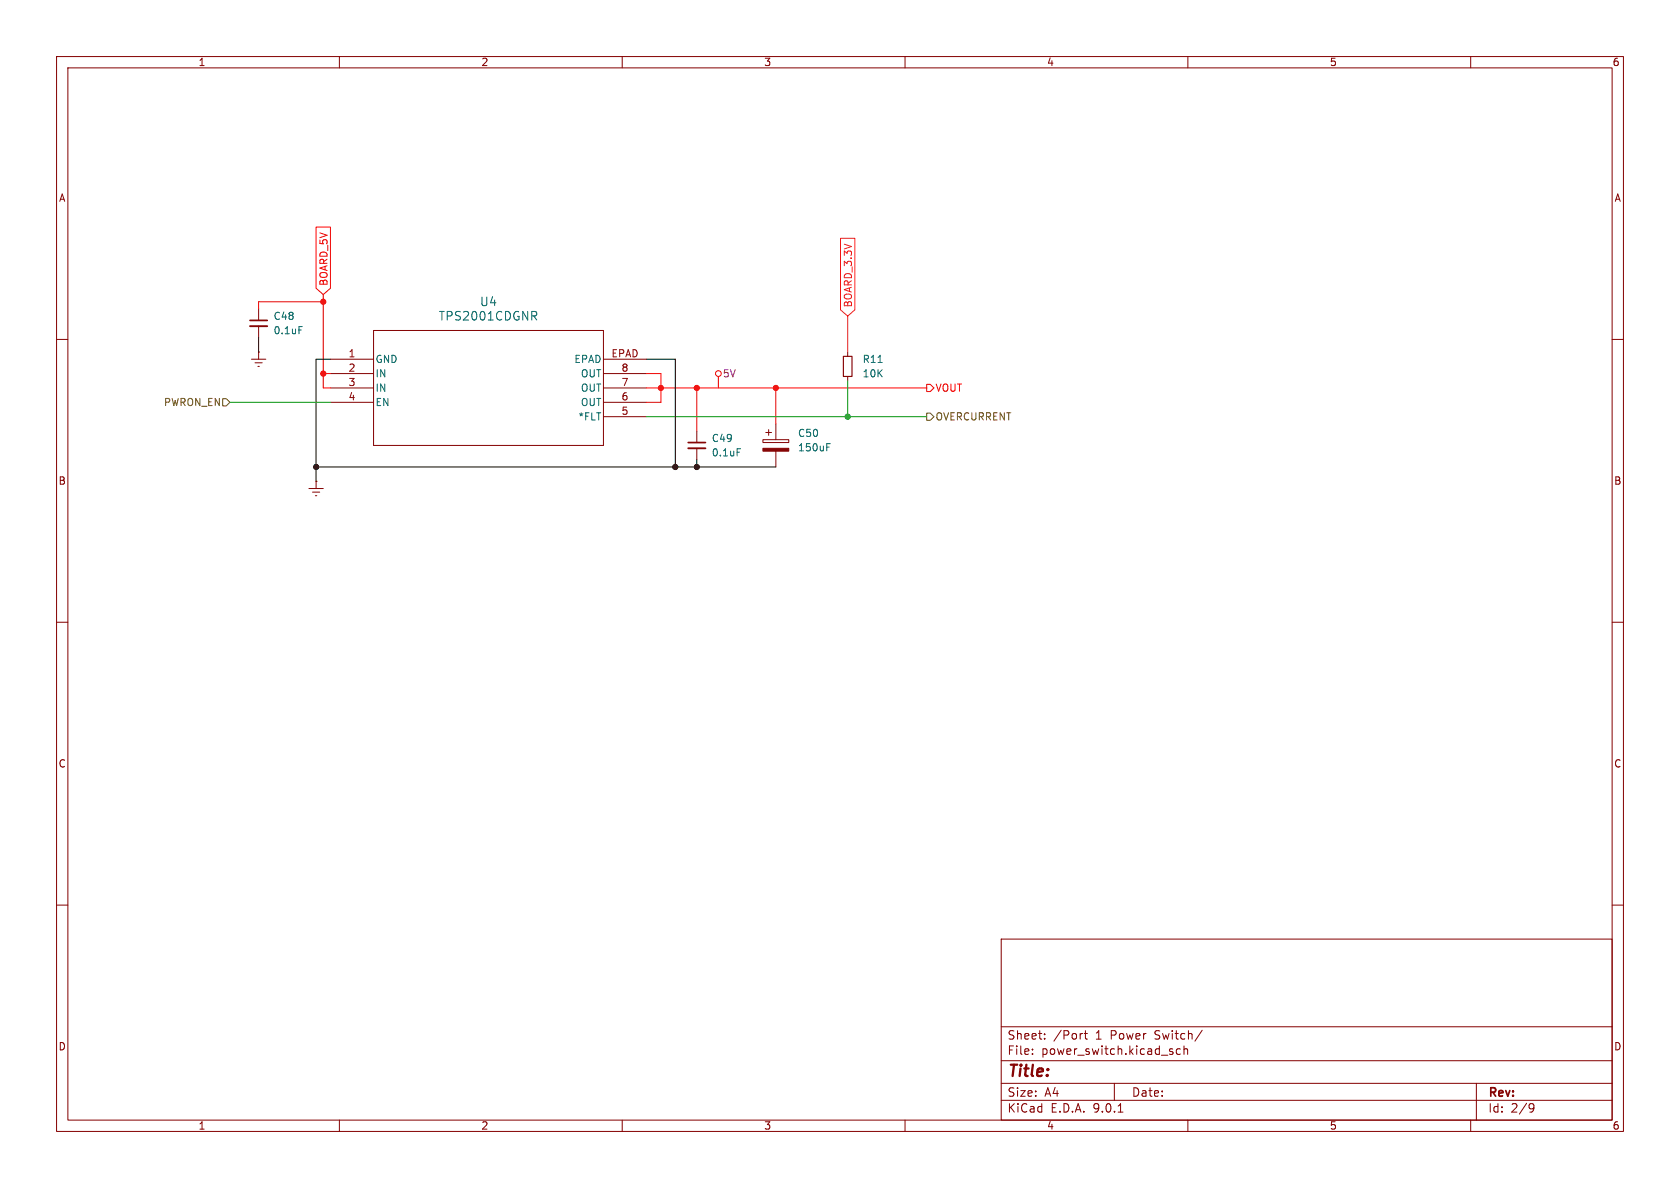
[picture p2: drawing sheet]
<svg xmlns="http://www.w3.org/2000/svg" width="297mm" height="210mm" viewBox="0 0 297 210" stroke-linecap="round" stroke-linejoin="round" font-family="sans-serif">
<g fill="none" stroke="#840000" stroke-width=".18">
<path d="M10 10h277v190h-277zM12 12h273v186h-273zM60 10v2M110 10v2M160 10v2M210 10v2M260 10v2M45.7 54.6v2M45.7 57.7v2M66 58.4h40.7v20.3h-40.7zM10 60h2M44.4 63.5h2.6"/>
<path d="M45.1 64.1h1.3M45.6 64.8h.2M45.7 62.2h.1M45.7 62.2v1.3M58.4 63.5h7.6M58.4 66h7.6M58.4 68.6h7.6M58.4 71.1h7.6M106.7 63.5h7.6M106.7 66h7.6M106.7 68.6h7.6M106.7 71.1h7.6"/>
<path d="M106.7 73.7h7.6M123.2 76.2v2M123.2 79.2v2.1M134.9 77.7h4.5v.5h-4.5zM135.4 76.5h1M135.9 75.9v1.1M137.2 74.9v2.8M137.2 79.8v2.8M149.9 62.2v.8M149.9 66.5v.8M285 60h2M54.6 86.4h2.5"/>
<path d="M55.2 87h1.3M55.8 87.6h.2M55.9 85.1h.1M55.9 85.1v1.3M10 110h2M285 110h2M10 160h2M177 166h108v32h-108zM285 160h2M60 198v2M110 198v2M160 198v2"/>
<path d="M177 194.5h108M177 191.5h108M177 187.5h108M177 181.5h108M182.5 186.3v.1M182.5 185.5v.1M184.7 183.6v.1M184.7 182.8v.1M191.2 182.7h.2M191.7 182.7h.5M191.9 182.2v1.3l.3 .2M197 191.5v3"/>
<path d="M197.7 196.6h.8M207.2 185.9l.2 .2-.2 .3M207.2 185.4l.1 .1M208.7 185.5l-.5-.1-.2 .3v.4l.1 .2h.6M209.3 185.5l.2-.1 .4 .1 .1 .9M209.3 184.9v1.5M210 198v2M212.5 182.1l-1.3 2M260 198v2M261 191.5v6.5M270.6 195.1l.5 .1a.99 .99 0 0 1-.4 1.4h-.2M271.2 195.7l-.3 .3h-.3"/>
</g>
<path d="M134.9 79.2h4.5v.6h-4.5z" fill="#840000" stroke="#840000" stroke-width=".18"/>
<path d="M52.8 57.7h.7M94.4 55.9l.5 .7M94.7 55.1l.2 .2-.2 .5M130.3 79.3h.6M146.2 79h.4M146.2 78.4h.6M155.2 64.1h.8" fill="none" stroke="#006464" stroke-width=".18"/>
<path d="M149.1 63h1.5v3.5h-1.5z" fill="none" stroke="#840000" stroke-width=".2"/>
<path d="M44.2 56.6h3M121.7 78.2h3" fill="none" stroke="#840000" stroke-width=".3"/>
<path d="M44.2 57.7h3M121.7 79.2h3" fill="none" stroke="#840000" stroke-width=".33"/>
<g fill="none" stroke="#f00" stroke-width=".18">
<path d="M55.9 40.1h2.5v10.9l-1.3 1.1-1.2-1.1zM57.1 52.1v16.5h1.3M57.1 53.3h-11.4v1.3M57.1 66h1.3M114.3 68.6h49.5M114.3 66h2.5v5.1h-2.5M123.2 68.6v7.6M127 66.5v2.1M137.2 68.6v6.3M163.8 67.9h.7l.6 .7-.6 .6h-.7z"/>
<circle cx="127" cy="66" r=".51"/>
</g>
<path d="M39.4 70.5h.6l.6 .6-.6 .7h-.6zM163.8 73h.7l.6 .7-.6 .6h-.7z" fill="none" stroke="#725600" stroke-width=".18"/>
<path d="M148.6 42.1h2.5v12.7l-1.2 1.1-1.3-1.1zM149.9 55.9v6.3" fill="none" stroke="#ff241d" stroke-width=".18"/>
<path d="M40.6 71.1h17.8M114.3 73.7h49.5M149.9 67.3v6.4" fill="none" stroke="#009600" stroke-width=".18"/>
<path d="M45.7 59.7v2.5M58.4 63.5h-2.5v21.6M114.3 63.5h5.1v19.1M55.9 82.6h81.3M123.2 81.3v1.3" fill="none" stroke="#000" stroke-width=".18"/>
<g fill="#000" stroke="#000" stroke-width=".18">
<circle cx="55.9" cy="82.6" r=".46"/>
<circle cx="119.4" cy="82.6" r=".46"/>
<circle cx="123.2" cy="82.6" r=".46"/>
</g>
<circle cx="149.9" cy="73.7" r=".46" fill="#009600" stroke="#009600" stroke-width=".18"/>
<g fill="#f00" stroke="#f00" stroke-width=".18">
<circle cx="137.2" cy="68.6" r=".46"/>
<circle cx="123.2" cy="68.6" r=".46"/>
<circle cx="116.8" cy="68.6" r=".46"/>
<circle cx="57.1" cy="66" r=".46"/>
<circle cx="57.1" cy="53.3" r=".46"/>
</g>
<text font-size="2.8" fill="#840000" x="178" y="190.9">Title:</text>
<g font-size="2.1" fill="#006464">
<text x="77.5" y="56.9">TPS2001CDGNR</text>
<text x="84.8" y="54.3">U4</text>
</g>
<g font-size="2.1" fill="#840000">
<text x="178" y="184">Sheet:</text>
<text x="186.2" y="184">/Port</text>
<text x="193.7" y="184">1</text>
<text x="196.5" y="184">Power</text>
<text x="204.4" y="184">Switch/</text>
<text x="178" y="186.7">File:</text>
<text x="184.1" y="186.7">power_switch.kicad_sch</text>
<text x="178" y="196.9">KiCad</text>
<text x="178" y="194.1">Size:</text>
<text x="184.7" y="194.1">A4</text>
<text x="185.7" y="196.9">E.D.A.</text>
<text x="193.3" y="196.9">9.0.1</text>
<text x="200" y="194.1">Date:</text>
<text x="263" y="194.3">Rev:</text>
<text x="263" y="196.9">Id:</text>
<text x="267.1" y="196.9">2/9</text>
</g>
<g font-size="1.8" fill="#840000">
<text x="35" y="11.9">1</text>
<text x="85" y="11.9">2</text>
<text x="135" y="11.9">3</text>
<text x="185" y="11.9">4</text>
<text x="235" y="11.9">5</text>
<text x="285" y="11.9">6</text>
<text x="10.3" y="35.9">A</text>
<text x="285.3" y="35.9">A</text>
<text x="10.3" y="85.9">B</text>
<text x="285.3" y="85.9">B</text>
<text x="10.3" y="135.9">C</text>
<text x="285.3" y="135.9">C</text>
<text x="10.3" y="185.9">D</text>
<text x="285.3" y="185.9">D</text>
<text x="35" y="199.9">1</text>
<text x="85" y="199.9">2</text>
<text x="135" y="199.9">3</text>
<text x="185" y="199.9">4</text>
<text x="235" y="199.9">5</text>
<text x="285" y="199.9">6</text>
</g>
<g font-size="1.8" fill="#f00">
<text x="58.1" y="50.6" transform="rotate(-90 58.1 50.6)">BOARD_5V</text>
<text x="165.3" y="69.4">VOUT</text>
</g>
<g font-size="1.8" fill="#006464">
<text x="48.3" y="56.7">C48</text>
<text x="48.3" y="59.3">0.1uF</text>
<text x="66.3" y="64.4">GND</text>
<text x="101.4" y="64.4">EPAD</text>
<text x="152.4" y="64.4">R11</text>
<text x="66.3" y="66.9">IN</text>
<text x="66.3" y="69.4">IN</text>
<text x="66.3" y="72">EN</text>
<text x="102.6" y="66.9">OUT</text>
<text x="102.6" y="69.4">OUT</text>
<text x="102.6" y="72">OUT</text>
<text x="152.4" y="66.9">10K</text>
<text x="102.2" y="74.5">*FLT</text>
<text x="141" y="77.4">C50</text>
<text x="125.7" y="78.3">C49</text>
<text x="125.7" y="80.9">0.1uF</text>
<text x="141" y="80">150uF</text>
</g>
<text font-size="1.8" fill="#ff241d" x="150.8" y="54.5" transform="rotate(-90 150.8 54.5)">BOARD_3.3V</text>
<g font-size="1.8" fill="#a90000">
<text x="61.5" y="63.2">1</text>
<text x="61.5" y="65.8">2</text>
<text x="108" y="63.2">EPAD</text>
<text x="109.8" y="65.8">8</text>
<text x="61.5" y="68.3">3</text>
<text x="61.5" y="70.9">4</text>
<text x="109.8" y="68.3">7</text>
<text x="109.8" y="70.9">6</text>
<text x="109.8" y="73.4">5</text>
</g>
<g font-size="1.8" fill="#725600">
<text x="28.9" y="72">PWRON_EN</text>
<text x="165.3" y="74.5">OVERCURRENT</text>
</g>
<text font-size="1.8" fill="#840084" x="127.7" y="66.9">5V</text>
</svg>
